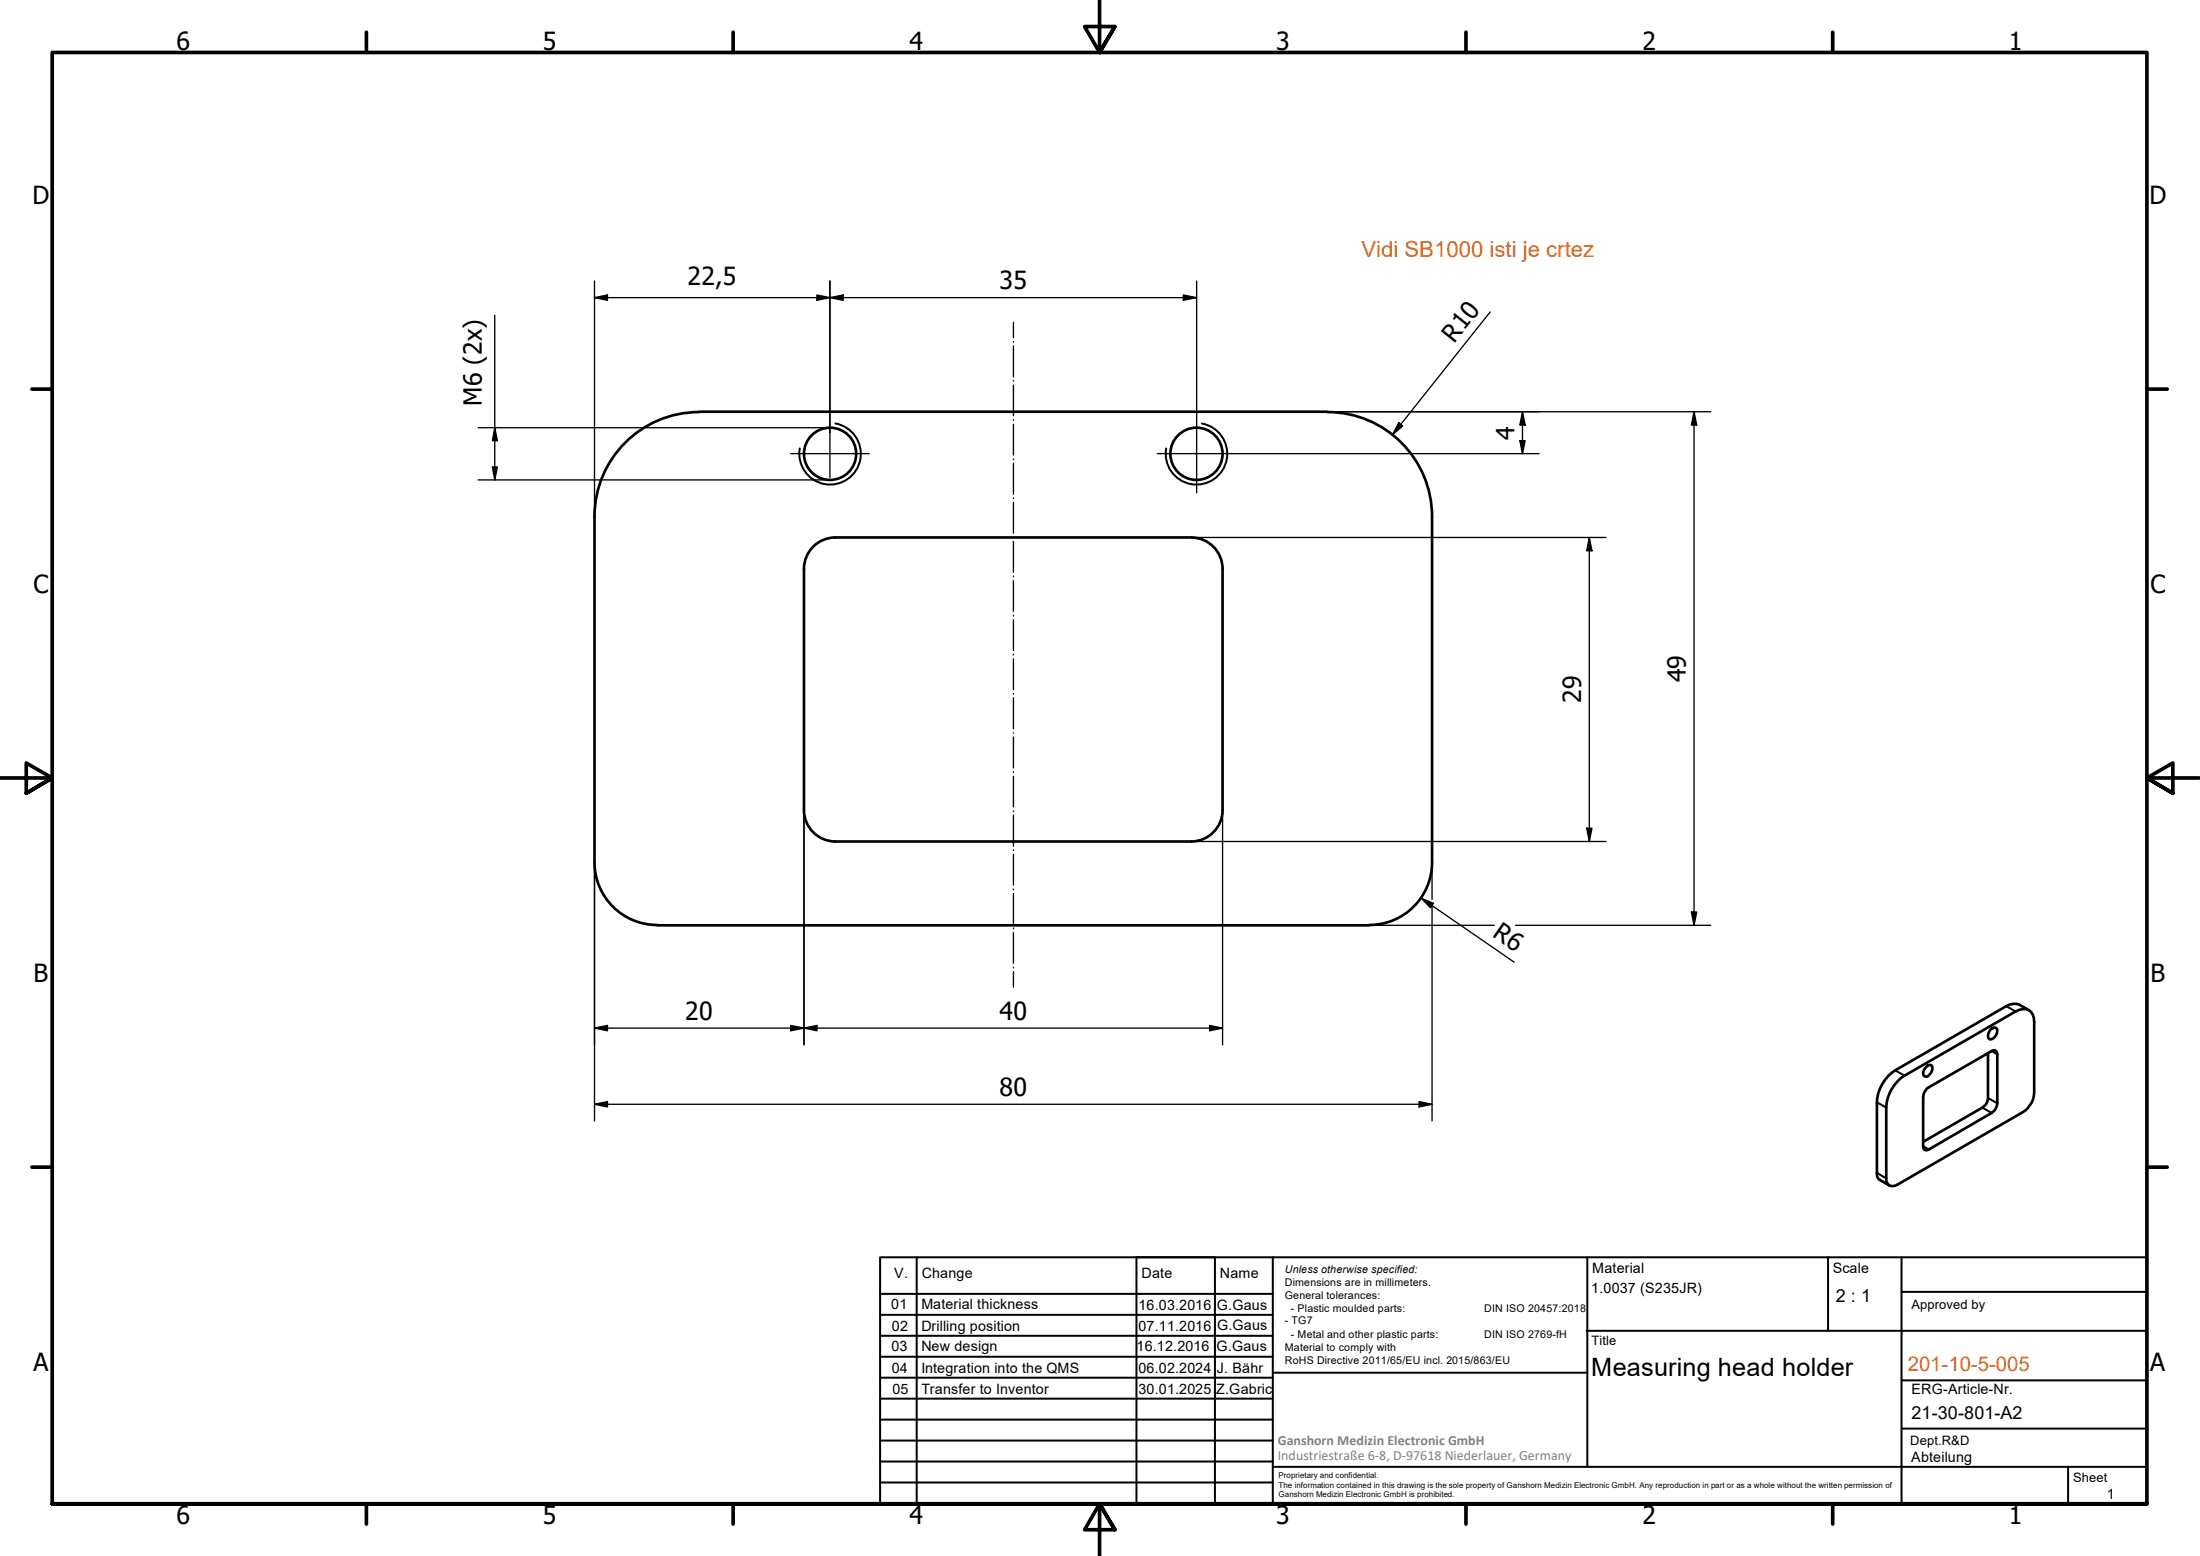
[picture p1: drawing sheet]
<svg xmlns="http://www.w3.org/2000/svg" width="420mm" height="297mm" viewBox="0 0 420 297" stroke-linecap="round" stroke-linejoin="round" font-family="sans-serif">
<!-- layer: Visible (ISO) -->
<g fill="none" stroke="#000" stroke-width=".51">
<path d="M133.5 78.7a20 20 0 0 0-20 19.9M133.5 78.6h120M253.5 78.7a20 20 0 0 1 20 19.9M113.5 98.6v66a12 12 0 0 0 12 12M273.5 98.6v66a12 12 0 0 1-12 12M159.5 102.6h68a6 6 0 0 1 6 6v46M159.5 102.6a6 6 0 0 0-6 6v46M153.5 154.6a6 6 0 0 0 6 6M233.5 154.6a6 6 0 0 1-6 6h-68M125.5 176.6h136M380.2 196.5l.7-.4 .3 .1a1.43 1.43 0 0 1-1.3 2.2 1.3 1.3 0 0 1 .3-1.9zM387.5 192.8l-1.8-1a2.8 2.8 0 0 0-2.5 .3l-21.3 12.2a7.6 7.6 0 0 0-3.4 6.1v13.5a1.28 1.28 0 0 0 .6 1.4l1.7 1"/>
<path d="M362.4 206.4l1.3-1.1 21.2-12.2a2.12 2.12 0 0 1 3.5 1.3l.1 14.2a4.5 4.5 0 0 1-2.1 3.7l-24.1 13.9a1.29 1.29 0 0 1-1.4 .1 1.29 1.29 0 0 1-.7-1.3v-13.6a7.6 7.6 0 0 1 2.2-5zM367.9 203.7l.3-.3 .6-.1a1.49 1.49 0 0 1-.9 2.2h-.4a1.19 1.19 0 0 1 .4-1.8zM368 207.8l12.4-7.2a.63 .63 0 0 1 1 .3v9.7a2.53 2.53 0 0 1-1 1.9l-12 6.9-.7 .2-.2-.2-.2-.6v-9.4a2.45 2.45 0 0 1 .7-1.6zM379.7 201v8.6a2.08 2.08 0 0 1-1.1 1.8l-11.3 6.6"/>
<circle cx="158.5" cy="86.6" r="5"/>
<circle cx="228.5" cy="86.6" r="5"/>
</g>
<!-- layer: Visible Narrow (ISO) -->
<path d="M159.5 80.8a5.9 5.9 0 0 1 4.8 6.9 5.9 5.9 0 0 1-6.8 4.7 5.9 5.9 0 0 1-4.8-6.8M229.5 80.8a5.9 5.9 0 0 1 4.8 6.9 5.9 5.9 0 0 1-6.8 4.7 5.9 5.9 0 0 1-4.8-6.8M383.2 192.1l1.7 1M358.5 210.4l1.7 1M362 204.3l1.7 1M367.3 218.8l1.1 .6M378.6 211.4l1.8 1.1M379.7 209.6l1.7 1M380.4 200.6l1 .7M358.5 223.9l1.7 1.1" fill="none" stroke="#000" stroke-width=".38"/>
<!-- layer: Border (ISO) -->
<g fill="none" stroke="#000" stroke-width=".7">
<path d="M70 6.1v3.9M140 6.1v3.9M210 0v10l-2.9-4.9h5.8l-2.9 4.9 2.9-4.9M280 6.1v3.9M350 6.1v3.9M6.1 74.3h3.9M410 74.3h3.9M0 148.5h10l-5-2.8v5.7l5-2.9-5 2.9M420 148.5h-10l5-2.8v5.7l-5-2.9 5 2.9M6.1 222.8h3.9M410 222.8h3.9M10 287.1v-277.1h400v277.1h-400h400"/>
<path d="M70 287.1v3.8M140 287.1v3.8M212.9 292l-2.9-4.9 2.9 4.9h-5.8l2.9-4.9v9.9M280 287.1v3.8M350 287.1v3.8"/>
</g>
<!-- layer: TitleBlock -->
<g fill="none" stroke="#000" stroke-width=".38">
<path d="M168.1 251h75M168.1 247h75M168.1 255h75M168.1 259h75M175.1 240v47M216.9 240h15M217 240v47M232 240v47M243.1 240.1v46.9h-75v-47h241.9v47.1h-167M303 254h107M303.1 240v40M349.1 240v14"/>
<path d="M363.2 240v47.1M363.2 246.6h46.8M168.1 271h75M168.1 263h75M168.1 267h75M168.1 275h75M168.1 279h75M243.1 262.1h60M363.2 272.7h46.8M363.2 263.5h46.8M168.1 283h75M216.9 287h15"/>
<path d="M243.1 280h166.9M395 280.1v7"/>
</g>
<!-- layer: Sketch Geometry (ISO) -->
<g fill="none" stroke="#000" stroke-width=".25">
<path d="M193.5 61.5v2.9M193.5 65.2v.1M193.5 66v5.9M193.5 72.6v.2M193.5 73.5v5.9M193.5 80.1v.1M193.5 81v5.9M193.5 87.6v.1M193.5 88.4v5.9M193.5 95v.2M193.5 95.9v5.9M193.5 102.5v.2"/>
<path d="M193.5 103.4v5.9M193.5 110v.1M193.5 110.9v5.8M193.5 117.5v.1M193.5 118.3v5.9M193.5 124.9v.1M193.5 125.8v5.8M193.5 132.4v.1M193.5 133.2v5.9M193.5 139.9h.1M193.5 140.7v5.9M193.5 147.3v.1"/>
<path d="M193.5 148.2v5.8M193.5 154.8v.1M193.5 155.6v5.9M193.5 162.2v.2M193.5 163.1v5.9M193.5 169.7v.1M193.5 170.5v6M193.5 177.2v.1M193.5 178v5.9M193.5 184.6v.2M193.5 185.5v3"/>
</g>
<!-- layer: Dimension (ISO) -->
<g fill="none" stroke="#000" stroke-width=".25">
<path d="M113.5 56.8l2.5-.5v1zM113.5 56.8h115M113.5 53.6v45M156 56.3l2.5 .5-2.5 .5zM158.5 53.6v28.9M158.5 56.8l2.5-.5v1zM226 56.3l2.5 .5-2.5 .5zM228.5 53.6v25.5M284.6 59.5l-18.7 23.5M94.5 60.2v31.4M253.5 78.6h73.2M290.8 78.6v8"/>
<path d="M290.8 78.6l.5 2.5h-1zM323.5 78.6v98M323.5 78.6l.5 2.5h-1zM91.3 81.6h67.2M91.3 91.6h67.2M94 89.1h1l-.5 2.5zM94.5 81.6l.5 2.5h-1zM236 86.6h57.9M267.1 80.7l.8 .6-2 1.7zM290.3 84.1h1l-.5 2.5zM227.5 102.6h79.2M303.5 102.6v58"/>
<path d="M303.5 102.6l.5 2.5h-1zM153.5 154.6v44.8M233.5 154.6v44.8M303 158.1h1l-.5 2.5zM113.5 164.6v49.4M227.5 160.6h79.2M261.5 176.6h23.9M271.4 171.4l2.3 1.1-.5 .8zM271.4 171.4l17.8 12.3M273.5 164.6v7.1M273.5 172.6v41.4M289.4 176.6h37.3"/>
<path d="M323 174.1h1l-.5 2.5zM113.5 196.3l2.5-.5v1zM113.5 196.3h120M151 195.8l2.5 .5-2.5 .5zM153.5 196.3l2.5-.5v1zM231 195.8l2.5 .5-2.5 .5zM113.5 210.8l2.5-.5v1zM113.5 210.8h160M271 210.3l2.5 .5-2.5 .5z"/>
</g>
<g fill="#000">
<path d="M113.5 56.8l2.5-.5v1zM156 56.3l2.5 .5-2.5 .5zM158.5 56.8l2.5-.5v1zM226 56.3l2.5 .5-2.5 .5zM94 89.1h1l-.5 2.5zM94.5 81.6l.5 2.5h-1zM267.1 80.7l.8 .6-2 1.7zM290.3 84.1h1l-.5 2.5zM290.8 78.6l.5 2.5h-1zM323.5 78.6l.5 2.5h-1zM303.5 102.6l.5 2.5h-1zM303 158.1h1l-.5 2.5z"/>
<path d="M271.4 171.4l2.3 1.1-.5 .8zM323 174.1h1l-.5 2.5zM113.5 196.3l2.5-.5v1zM151 195.8l2.5 .5-2.5 .5zM153.5 196.3l2.5-.5v1zM231 195.8l2.5 .5-2.5 .5zM113.5 210.8l2.5-.5v1zM271 210.3l2.5 .5-2.5 .5z"/>
</g>
<!-- layer: Center Mark (ISO) -->
<path d="M228.5 79.1v15M151 86.6h15M158.5 82.5v8.7M221 86.6h15" fill="none" stroke="#000" stroke-width=".25"/>
<g font-size="4.8">
<text x="33.7" y="9.6">6</text>
<text x="103.7" y="9.6">5</text>
<text x="173.7" y="9.6">4</text>
<text x="243.7" y="9.6">3</text>
<text x="313.7" y="9.6">2</text>
<text x="383.7" y="9.6">1</text>
<text x="6.2" y="38.9">D</text>
<text x="410.5" y="38.9">D</text>
<text x="131.3" y="54.4">22,5</text>
<text x="190.9" y="55.2">35</text>
<text x="277.7" y="65.6" transform="rotate(-52 277.7 65.6)">R10</text>
<text x="92" y="77.5" transform="rotate(-90 92 77.5)">M6 (2x)</text>
<text x="289.2" y="83.9" transform="rotate(-90 289.2 83.9)">4</text>
<text x="6.4" y="113.1">C</text>
<text x="410.7" y="113.1">C</text>
<text x="321.9" y="130.2" transform="rotate(-90 321.9 130.2)">49</text>
<text x="301.9" y="134.2" transform="rotate(-90 301.9 134.2)">29</text>
<text x="284.9" y="178.7" transform="rotate(35 284.9 178.7)">R6</text>
<text x="6.4" y="187.4">B</text>
<text x="410.7" y="187.4">B</text>
<text x="130.9" y="194.7">20</text>
<text x="190.9" y="194.7">40</text>
<text x="190.9" y="209.2">80</text>
<text x="6.4" y="261.7">A</text>
<text x="303.9" y="262.6">Measuring head holder</text>
<text x="410.7" y="261.7">A</text>
<text x="33.7" y="290.9">6</text>
<text x="103.7" y="290.9">5</text>
<text x="173.7" y="290.9">4</text>
<text x="243.7" y="290.9">3</text>
<text x="313.7" y="290.9">2</text>
<text x="383.7" y="290.9">1</text>
</g>
<text font-size="4.2" fill="#ff6200" x="260" y="49">Vidi SB1000 isti je crtez</text>
<text font-size="3.9" fill="#ff6200" x="364.3" y="261.6">201-10-5-005</text>
<g font-size="3.4">
<text x="350.6" y="248.5">2 : 1</text>
<text x="365.1" y="270.9">21-30-801-A2</text>
</g>
<g font-size="2.7">
<text x="170.8" y="244">V.</text>
<text x="176" y="244">Change</text>
<text x="218" y="244">Date</text>
<text x="233" y="244">Name</text>
<text x="304.1" y="243">Material</text>
<text x="350" y="243.1">Scale</text>
<text x="170.2" y="249.9">01</text>
<text x="176" y="249.9">Material thickness</text>
<text x="217.4" y="250">16.03.2016</text>
<text x="232.4" y="250.1">G.Gaus</text>
<text x="303.9" y="246.8">1.0037 (S235JR)</text>
<text x="170.2" y="257.9">03</text>
<text x="170.3" y="254">02</text>
<text x="176" y="254">Drilling position</text>
<text x="176" y="257.9">New design</text>
<text x="217" y="257.9">16.12.2016</text>
<text x="217.4" y="254">07.11.2016</text>
<text x="232.3" y="257.9">G.Gaus</text>
<text x="232.5" y="254">G.Gaus</text>
<text x="170.3" y="262.1">04</text>
<text x="176" y="262.1">Integration into the QMS</text>
<text x="217.4" y="262.1">06.02.2024</text>
<text x="232.4" y="262.1">J. Bähr</text>
<text x="170.4" y="266.1">05</text>
<text x="176" y="266.1">Transfer to Inventor</text>
<text x="217.4" y="266.1">30.01.2025</text>
<text x="232.3" y="266.1">Z.Gabric</text>
<text x="365.1" y="266.1">ERG-Article-Nr.</text>
<text x="365" y="279">Abteilung</text>
<text x="402.3" y="286.2">1</text>
</g>
<g font-size="2.7" fill="#808080">
<text x="244" y="275.8">Ganshorn Medizin Electronic GmbH</text>
<text x="244" y="278.7">Industriestraße 6-8, D-97618 Niederlauer, Germany</text>
</g>
<g font-size="2.5">
<text x="365.1" y="249.9">Approved by</text>
<text x="304" y="256.8">Title</text>
<text x="364.8" y="275.8">Dept.R&amp;D</text>
<text x="395.9" y="282.9">Sheet</text>
</g>
<g font-size="2">
<text x="245.4" y="242.9">Unless otherwise specified:</text>
<text x="245.4" y="245.4">Dimensions are in millimeters.</text>
<text x="245.4" y="247.9">General tolerances:</text>
<text x="246.5" y="250.4">- Plastic moulded parts:</text>
<text x="283.5" y="250.4">DIN ISO 20457:2018</text>
<text x="245.4" y="252.8">- TG7</text>
<text x="245.4" y="257.9">Material to comply with</text>
<text x="246.5" y="255.4">- Metal and other plastic parts:</text>
<text x="283.5" y="255.4">DIN ISO 2769-fH</text>
<text x="245.4" y="260.3">RoHS Directive 2011/65/EU incl. 2015/863/EU</text>
</g>
<g font-size="1.5">
<text x="244.2" y="282.2">Proprietary and confidential.</text>
<text x="244.2" y="284">The information contained in this drawing is the sole property of Ganshorn Medizin Electronic GmbH. Any reproduction in part or as a whole without the written permission of</text>
<text x="244.2" y="285.8">Ganshorn Medizin Electronic GmbH is prohibited.</text>
</g>
</svg>
